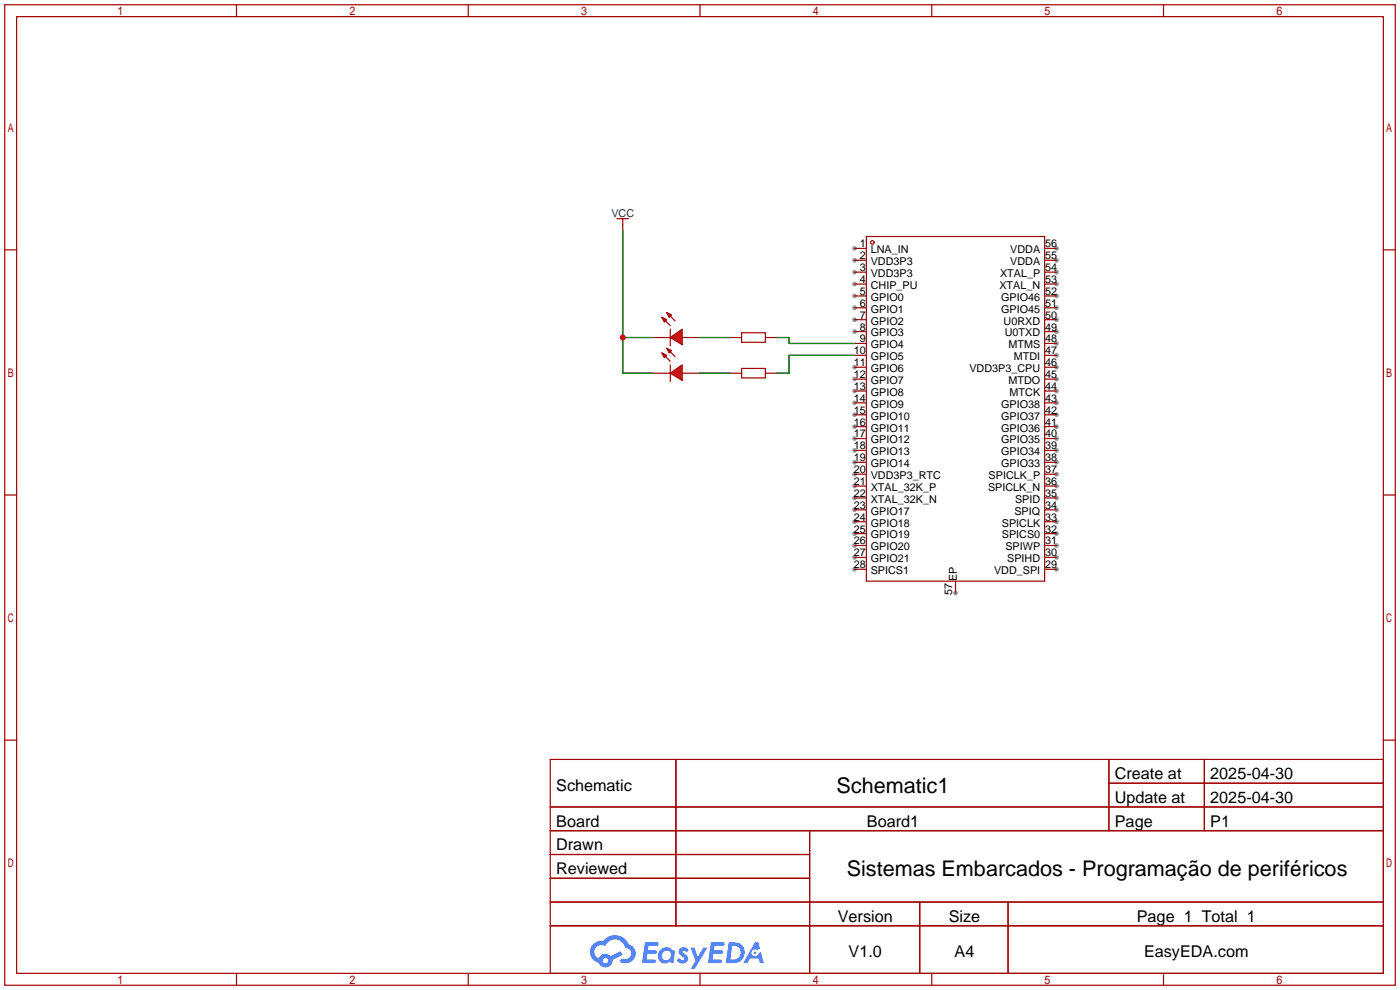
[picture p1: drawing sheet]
<svg xmlns="http://www.w3.org/2000/svg" width="299mm" height="212mm" viewBox="0 0 299 212" stroke-linecap="round" stroke-linejoin="round" font-family="sans-serif">
<g fill="#999">
<circle cx="182.6" cy="53.1" r=".51"/>
<circle cx="182.6" cy="55.6" r=".51"/>
<circle cx="182.6" cy="58.2" r=".51"/>
<circle cx="182.6" cy="60.7" r=".51"/>
<circle cx="182.6" cy="63.2" r=".51"/>
<circle cx="182.6" cy="65.8" r=".51"/>
<circle cx="182.6" cy="68.3" r=".51"/>
<circle cx="182.6" cy="70.9" r=".51"/>
<circle cx="182.6" cy="78.5" r=".51"/>
<circle cx="182.6" cy="81" r=".51"/>
<circle cx="182.6" cy="83.6" r=".51"/>
<circle cx="182.6" cy="86.1" r=".51"/>
<circle cx="182.6" cy="88.6" r=".51"/>
<circle cx="182.6" cy="91.2" r=".51"/>
<circle cx="182.6" cy="93.7" r=".51"/>
<circle cx="182.6" cy="96.3" r=".51"/>
<circle cx="182.6" cy="98.8" r=".51"/>
<circle cx="182.6" cy="101.3" r=".51"/>
<circle cx="182.6" cy="103.9" r=".51"/>
<circle cx="182.6" cy="106.4" r=".51"/>
<circle cx="182.6" cy="109" r=".51"/>
<circle cx="182.6" cy="111.5" r=".51"/>
<circle cx="182.6" cy="114" r=".51"/>
<circle cx="182.6" cy="116.6" r=".51"/>
<circle cx="182.6" cy="119.1" r=".51"/>
<circle cx="182.6" cy="121.7" r=".51"/>
<circle cx="225.8" cy="121.7" r=".51"/>
<circle cx="225.8" cy="119.1" r=".51"/>
<circle cx="225.8" cy="116.6" r=".51"/>
<circle cx="225.8" cy="114" r=".51"/>
<circle cx="225.8" cy="111.5" r=".51"/>
<circle cx="225.8" cy="109" r=".51"/>
<circle cx="225.8" cy="106.4" r=".51"/>
<circle cx="225.8" cy="103.9" r=".51"/>
<circle cx="225.8" cy="101.3" r=".51"/>
<circle cx="225.8" cy="98.8" r=".51"/>
<circle cx="225.8" cy="96.3" r=".51"/>
<circle cx="225.8" cy="93.7" r=".51"/>
<circle cx="225.8" cy="91.2" r=".51"/>
<circle cx="225.8" cy="88.6" r=".51"/>
<circle cx="225.8" cy="86.1" r=".51"/>
<circle cx="225.8" cy="83.6" r=".51"/>
<circle cx="225.8" cy="81" r=".51"/>
<circle cx="225.8" cy="78.5" r=".51"/>
<circle cx="225.8" cy="75.9" r=".51"/>
<circle cx="225.8" cy="73.4" r=".51"/>
<circle cx="225.8" cy="70.9" r=".51"/>
<circle cx="225.8" cy="68.3" r=".51"/>
<circle cx="225.8" cy="65.8" r=".51"/>
<circle cx="225.8" cy="63.2" r=".51"/>
<circle cx="225.8" cy="60.7" r=".51"/>
<circle cx="225.8" cy="58.2" r=".51"/>
<circle cx="225.8" cy="55.6" r=".51"/>
<circle cx="225.8" cy="53.1" r=".51"/>
<circle cx="204.2" cy="126.7" r=".51"/>
</g>
<g fill="none" stroke="#a10000" stroke-width=".25">
<path d="M1 1h297.2v209.6h-297.2zM3.6 3.6h292.1v204.4h-292.1zM50.5 1v2.6M100.1 1v2.6M149.6 1v2.6M199.1 1v2.6M248.7 1v2.6M1 53.4h2.6M295.7 53.4h2.5M1 105.8h2.6M295.7 105.8h2.5M1 158.2h2.6"/>
<path d="M295.7 158.2h2.5M117.6 162.3h178.1v45.7h-178.1zM117.6 172.5h178.1M117.6 177.5h178.1M144.5 162.3v35.6M173 177.5v30.5M237 162.3v15.2M237 167.4h58.7M257.4 162.3v15.2M117.6 182.6h55.4M117.6 192.8h178.1M117.6 187.7h55.4"/>
<path d="M117.6 197.9h178.1M196.6 192.8v15.2M215.4 192.8v15.2M50.5 208v2.6M100.1 208v2.6M149.6 208v2.6M199.1 208v2.6M248.7 208v2.6"/>
</g>
<g fill="#5487ff">
<path d="M145.3 202.7a1.3 1.3 0 0 1 1.9 .3l-.4 .6a.54 .54 0 0 0-.9-.2l.1 .2a1.34 1.34 0 0 1 .9 1.8 1.47 1.47 0 0 1-2.3-.1l.5-.6 .8 .5a.31 .31 0 0 0 .4-.3 .31 .31 0 0 0-.3-.4 1.12 1.12 0 0 1-.7-1.8z"/>
<path d="M147.6 202.5h.9l.6 2 1.2-2h.9l-2.7 4.6h-.9l1-1.7z"/>
<path d="M137.8 201.4h1.7a1.31 1.31 0 0 1 1.2 .2 .4 .4 0 0 1-.3 .5l-1.8 .1-.1 .9h1.6a.4 .4 0 0 1 .4 .4 .4 .4 0 0 1-.5 .4h-1.6l-.2 1.2h1.4a.46 .46 0 0 1 .5 0 .46 .46 0 0 1 .1 .5l-.4 .2h-2.6z"/>
<path d="M151.9 201.4h1.7a1.32 1.32 0 0 1 1.2 .2 .39 .39 0 0 1-.3 .5l-1.8 .1-.1 .9h1.6a.4 .4 0 0 1 .4 .4 .4 .4 0 0 1-.4 .4h-1.7l-.2 1.2h1.4a.46 .46 0 0 1 .5 0 .46 .46 0 0 1 .1 .5l-.4 .2h-2.6z"/>
<path d="M161.3 201.4h.8l.3 1.3-.6 .4a.75 .75 0 0 0-1.1 .3 .75 .75 0 0 0 .5 1 .75 .75 0 0 0 .9-.7l.5-.2 .6 2.3h-.8l-.3-.9h-1.8l-.5 .9h-1z"/>
<path d="M155.7 201.4l-.6 4.4h1.5a2.27 2.27 0 0 0 2.6-2.2 2.27 2.27 0 0 0-2.7-2.2zM156.5 202.1a1.5 1.5 0 0 1 1.8 1.6 1.5 1.5 0 0 1-1.9 1.4h-.3z"/>
<path d="M141.2 203a1.6 1.6 0 0 0-.3 2.3 1.6 1.6 0 0 0 2.3 .2l.7 .3 .3-2.4-.1-.3-.5-.1a1.58 1.58 0 0 0-2.4 0zM141.8 203.5a.98 .98 0 0 1 1.6 .4 .98 .98 0 0 1-1.1 1.3 .94 .94 0 0 1-.9-.7 .94 .94 0 0 1 .4-1z"/>
<path d="M126.8 201.8a2.37 2.37 0 0 0 1.1 4 1.54 1.54 0 0 0 1.8 1 1.54 1.54 0 0 0 1.2-1.6l2.2-1.1-.5-.8-2 1a1.57 1.57 0 0 0-2.7 .5 1.5 1.5 0 0 1-.7-2.1 1.5 1.5 0 0 1 2.2-.5 2.23 2.23 0 0 1 2.3-1.4 2.23 2.23 0 0 1 2 1.8 1.16 1.16 0 0 1 1.2 1.1 1.16 1.16 0 0 1-1.1 1.2h-.7a.47 .47 0 0 0-.5 .4 .47 .47 0 0 0 .4 .5 2.17 2.17 0 0 0 2.5-.9 2.17 2.17 0 0 0-.3-2.7l-.8-.4a3.2 3.2 0 0 0-5.5-.7l-1.1 .1zM128.8 205.3a.6 .6 0 0 1 1.2 0 .6 .6 0 0 1-1.2 0z"/>
<circle cx="161.4" cy="203.6" r=".28"/>
</g>
<g fill="none" stroke="#a10000" stroke-width=".25">
<path d="M185.2 50.5h38.1v73.7h-38.1zM143.3 70.4v3.5M158.5 71.1h5.1v2.1h-5.1zM158.5 78.7h5.1v2.1h-5.1z"/>
<circle cx="186.4" cy="51.8" r=".38"/>
</g>
<g fill="none" stroke="#870000" stroke-width=".25">
<path d="M182.6 53.1h2.6M182.6 55.6h2.6M182.6 58.2h2.6M223.3 53.1h2.5M223.3 55.6h2.5M223.3 58.2h2.5M139.4 72.1h3.9M145.8 72.1h3.8M156 72.1h2.5M156 79.8h2.5M163.6 72.1h2.5M163.6 79.8h2.5"/>
<path d="M182.6 60.7h2.6M182.6 63.2h2.6M182.6 65.8h2.6M182.6 68.3h2.6M182.6 70.9h2.6M182.6 73.4h2.6M182.6 75.9h2.6M182.6 78.5h2.6M223.3 60.7h2.5M223.3 63.2h2.5M223.3 65.8h2.5M223.3 68.3h2.5"/>
<path d="M223.3 70.9h2.5M223.3 73.4h2.5M223.3 75.9h2.5M223.3 78.5h2.5M182.6 81h2.6M182.6 83.6h2.6M182.6 86.1h2.6M182.6 88.6h2.6M182.6 91.2h2.6M182.6 93.7h2.6M182.6 96.3h2.6M182.6 98.8h2.6"/>
<path d="M223.3 81h2.5M223.3 83.6h2.5M223.3 86.1h2.5M223.3 88.6h2.5M223.3 91.2h2.5M223.3 93.7h2.5M223.3 96.3h2.5M223.3 98.8h2.5M182.6 101.3h2.6M182.6 103.9h2.6M182.6 106.4h2.6M182.6 109h2.6"/>
<path d="M182.6 111.5h2.6M182.6 114h2.6M182.6 116.6h2.6M182.6 119.1h2.6M223.3 101.3h2.5M223.3 103.9h2.5M223.3 106.4h2.5M223.3 109h2.5M223.3 111.5h2.5M223.3 114h2.5M223.3 116.6h2.5M223.3 119.1h2.5"/>
<path d="M182.6 121.7h2.6M204.2 124.2v2.5M223.3 121.7h2.5"/>
</g>
<path d="M166.1 72.1h2.6v1.3h13.9M182.6 75.9h-13.9v3.9h-2.6" fill="none" stroke="#008700" stroke-width=".25"/>
<g fill="#f00" stroke="#a10000" stroke-width=".25">
<path d="M143.3 72.1l2.5-1.7v3.3z"/>
<path d="M142.5 66.8l1 .5-.5 .5z"/>
<path d="M141.5 67.8l1 .5-.5 .5z"/>
</g>
<path d="M142.2 68.6l1.1 1M143.3 67.6l1 1M143.3 78v3.5" fill="none" stroke="#a10000" stroke-width=".25"/>
<path d="M139.4 79.8h3.9M145.8 79.8h3.8" fill="none" stroke="#870000" stroke-width=".25"/>
<g fill="#f00" stroke="#a10000" stroke-width=".25">
<path d="M143.3 79.8l2.5-1.8v3.3z"/>
<path d="M142.5 74.4l1 .5-.5 .5z"/>
<path d="M141.5 75.4l1 .5-.5 .6z"/>
</g>
<path d="M131.8 46.7h2.6M133.1 46.7v1.3M142.2 76.2l1.1 1M143.3 75.2l1 1" fill="none" stroke="#a10000" stroke-width=".25"/>
<path d="M133.1 49.3v30.5h6.3M133.1 72.1h6.3M149.6 72.1h6.4M149.6 79.8h6.4" fill="none" stroke="#008700" stroke-width=".25"/>
<path d="M133.1 48v1.3" fill="none" stroke="#870000" stroke-width=".25"/>
<circle cx="133.1" cy="72.1" r=".63" fill="#c00"/>
<g font-size="4.6">
<text x="178.8" y="169.4">Schematic1</text>
<text x="181" y="187.2">Sistemas Embarcados - Programação de periféricos</text>
</g>
<g font-size="3.5">
<text x="238.3" y="166.5">Create at</text>
<text x="258.7" y="166.5">2025-04-30</text>
<text x="118.9" y="169.1">Schematic</text>
<text x="238.3" y="171.6">Update at</text>
<text x="258.7" y="171.6">2025-04-30</text>
<text x="118.9" y="176.7">Board</text>
<text x="185.3" y="176.7">Board1</text>
<text x="238.3" y="176.7">Page</text>
<text x="258.7" y="176.7">P1</text>
<text x="118.9" y="181.8">Drawn</text>
<text x="118.9" y="186.8">Reviewed</text>
<text x="179.1" y="197">Version</text>
<text x="202.8" y="197">Size</text>
<text x="243" y="197">Page 1 Total 1</text>
<text x="181.4" y="204.6">V1.0</text>
<text x="204" y="204.6">A4</text>
<text x="244.5" y="204.6">EasyEDA.com</text>
</g>
<text font-size="2.3" fill="#000080" x="130.7" y="46.3">VCC</text>
<g font-size="2.3">
<text x="183.8" y="52.9">1</text>
<text x="223.4" y="52.9">56</text>
<text x="183.8" y="55.4">2</text>
<text x="183.8" y="57.9">3</text>
<text x="186.1" y="54.1">LNA_IN</text>
<text x="186.1" y="56.7">VDD3P3</text>
<text x="186.1" y="59.2">VDD3P3</text>
<text x="213.7" y="59.2">XTAL_P</text>
<text x="215.9" y="56.7">VDDA</text>
<text x="215.9" y="54.1">VDDA</text>
<text x="223.4" y="57.9">54</text>
<text x="223.4" y="55.4">55</text>
<text x="183.8" y="60.5">4</text>
<text x="183.8" y="63">5</text>
<text x="183.8" y="65.6">6</text>
<text x="186.1" y="61.7">CHIP_PU</text>
<text x="186.1" y="64.3">GPIO0</text>
<text x="213.6" y="61.7">XTAL_N</text>
<text x="214" y="64.3">GPIO46</text>
<text x="223.4" y="65.6">51</text>
<text x="223.4" y="63">52</text>
<text x="223.4" y="60.5">53</text>
<text x="183.8" y="68.1">7</text>
<text x="183.8" y="70.6">8</text>
<text x="186.1" y="66.8">GPIO1</text>
<text x="186.1" y="69.4">GPIO2</text>
<text x="186.1" y="71.9">GPIO3</text>
<text x="214" y="66.8">GPIO45</text>
<text x="214.5" y="69.4">U0RXD</text>
<text x="214.8" y="71.9">U0TXD</text>
<text x="223.4" y="70.6">49</text>
<text x="223.4" y="68.1">50</text>
<text x="182.5" y="75.7">10</text>
<text x="183.8" y="73.2">9</text>
<text x="186.1" y="74.4">GPIO4</text>
<text x="186.1" y="77">GPIO5</text>
<text x="215.5" y="74.4">MTMS</text>
<text x="216.7" y="77">MTDI</text>
<text x="223.4" y="75.7">47</text>
<text x="223.4" y="73.2">48</text>
<text x="182.5" y="78.3">11</text>
<text x="182.5" y="80.8">12</text>
<text x="182.5" y="83.3">13</text>
<text x="186.1" y="79.5">GPIO6</text>
<text x="186.1" y="82.1">GPIO7</text>
<text x="207.2" y="79.5">VDD3P3_CPU</text>
<text x="215.5" y="82.1">MTDO</text>
<text x="223.4" y="83.3">44</text>
<text x="223.4" y="80.8">45</text>
<text x="223.4" y="78.3">46</text>
<text x="182.5" y="85.9">14</text>
<text x="182.5" y="88.4">15</text>
<text x="186.1" y="84.6">GPIO8</text>
<text x="186.1" y="87.1">GPIO9</text>
<text x="186.1" y="89.7">GPIO10</text>
<text x="214" y="89.7">GPIO37</text>
<text x="214" y="87.1">GPIO38</text>
<text x="215.8" y="84.6">MTCK</text>
<text x="223.4" y="88.4">42</text>
<text x="223.4" y="85.9">43</text>
<text x="182.5" y="91">16</text>
<text x="182.5" y="93.5">17</text>
<text x="186.1" y="92.2">GPIO11</text>
<text x="186.1" y="94.8">GPIO12</text>
<text x="214" y="94.8">GPIO35</text>
<text x="214" y="92.2">GPIO36</text>
<text x="223.4" y="93.5">40</text>
<text x="223.4" y="91">41</text>
<text x="182.5" y="96">18</text>
<text x="182.5" y="98.6">19</text>
<text x="182.5" y="101.1">20</text>
<text x="186.1" y="97.3">GPIO13</text>
<text x="186.1" y="99.8">GPIO14</text>
<text x="214" y="99.8">GPIO33</text>
<text x="214" y="97.3">GPIO34</text>
<text x="223.4" y="101.1">37</text>
<text x="223.4" y="98.6">38</text>
<text x="223.4" y="96">39</text>
<text x="182.5" y="103.7">21</text>
<text x="182.5" y="106.2">22</text>
<text x="186.1" y="102.4">VDD3P3_RTC</text>
<text x="186.1" y="104.9">XTAL_32K_P</text>
<text x="186.1" y="107.5">XTAL_32K_N</text>
<text x="211.2" y="104.9">SPICLK_N</text>
<text x="211.3" y="102.4">SPICLK_P</text>
<text x="216.9" y="107.5">SPID</text>
<text x="223.4" y="106.2">35</text>
<text x="223.4" y="103.7">36</text>
<text x="182.5" y="108.7">23</text>
<text x="182.5" y="111.3">24</text>
<text x="182.5" y="113.8">25</text>
<text x="186.1" y="110">GPIO17</text>
<text x="186.1" y="112.5">GPIO18</text>
<text x="214.1" y="112.5">SPICLK</text>
<text x="216.8" y="110">SPIQ</text>
<text x="223.4" y="113.8">32</text>
<text x="223.4" y="111.3">33</text>
<text x="223.4" y="108.7">34</text>
<text x="182.5" y="116.4">26</text>
<text x="182.5" y="118.9">27</text>
<text x="186.1" y="115.1">GPIO19</text>
<text x="186.1" y="117.6">GPIO20</text>
<text x="214.1" y="115.1">SPICS0</text>
<text x="214.9" y="117.6">SPIWP</text>
<text x="223.4" y="118.9">30</text>
<text x="223.4" y="116.4">31</text>
<text x="182.5" y="121.4">28</text>
<text x="186.1" y="120.2">GPIO21</text>
<text x="186.1" y="122.7">SPICS1</text>
<text x="204.5" y="124.2" transform="rotate(-90 204.5 124.2)">EP</text>
<text x="212.4" y="122.7">VDD_SPI</text>
<text x="215.3" y="120.2">SPIHD</text>
<text x="223.4" y="121.4">29</text>
<text x="203.5" y="127.3" transform="rotate(-90 203.5 127.3)">57</text>
</g>
</svg>
